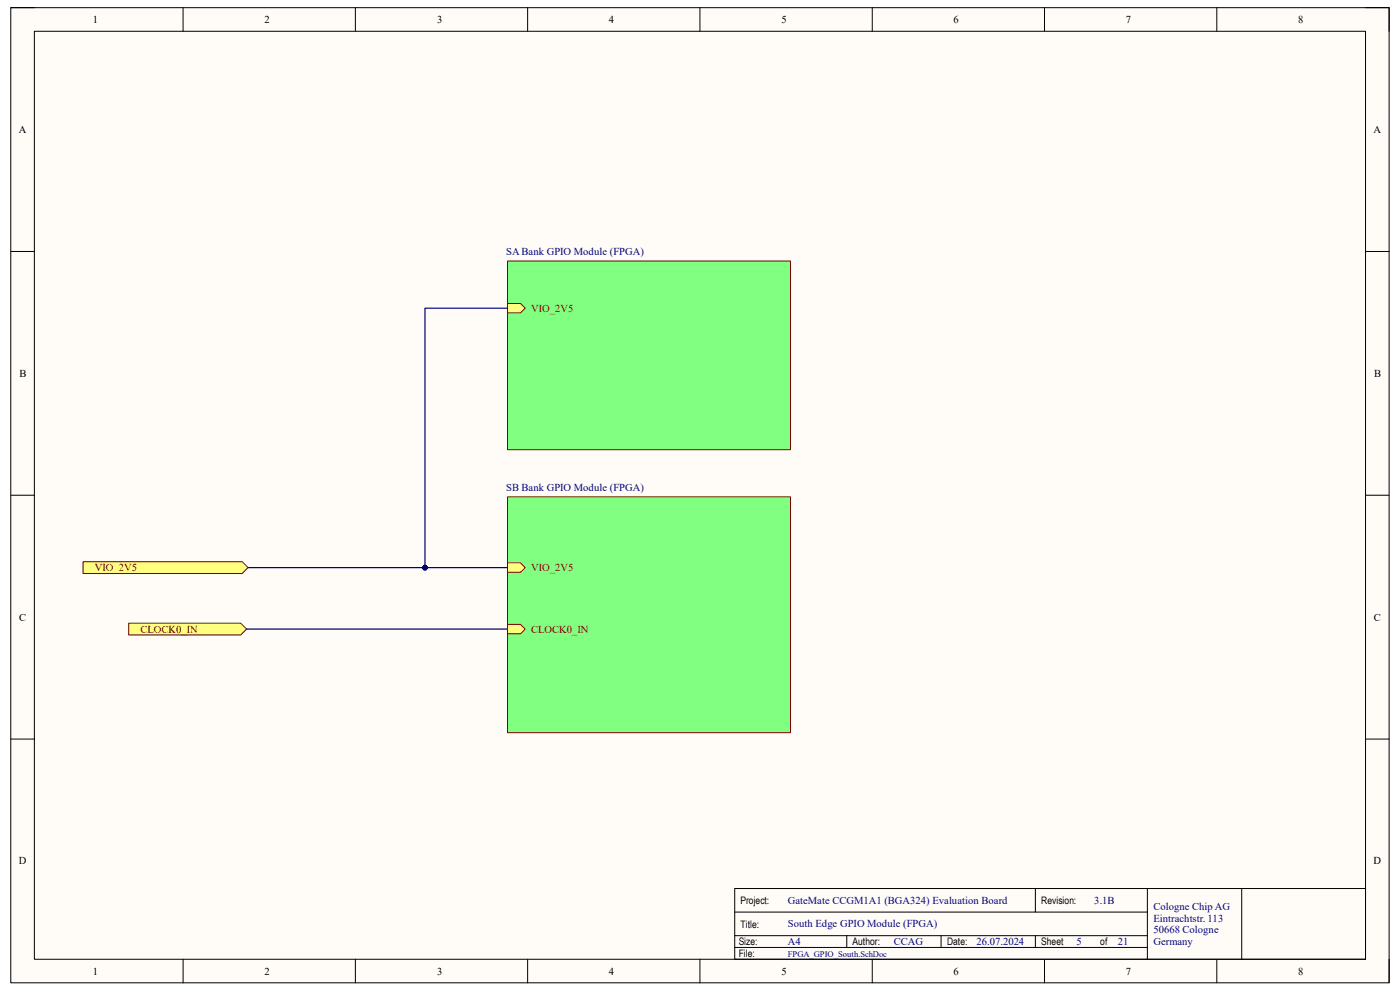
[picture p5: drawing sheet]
<svg xmlns="http://www.w3.org/2000/svg" width="297mm" height="210mm" viewBox="0 0 297 210" stroke-linecap="round" stroke-linejoin="round" font-family="sans-serif">
<path d="M2.3 1.6h292.4v206.9h-292.4z" fill-rule="evenodd" fill="#fffcf8"/>
<path d="M2.3 1.6h292.4v206.9h-292.4z" fill="none" stroke="#000" stroke-width=".21"/>
<path d="M7.3 6.6h282.4v196.9h-282.4z" fill-rule="evenodd" fill="#fffcf8"/>
<g fill="none" stroke="#000" stroke-width=".21">
<path d="M2.3 1.6h5M7.3 6.6h282.4v196.9h-282.4zM38.8 1.6v5M75.4 1.6v5M111.9 1.6v5M148.5 1.6v5M185 1.6v5M221.6 1.6v5M258.1 1.6v5M289.7 1.6h5v5M2.3 53.3h5M289.7 53.4h5"/>
<path d="M2.3 105.1h5M289.7 105.1h5M2.3 156.8h5M289.7 156.8h5M155.9 188.5h133.8v15h-133.8zM155.9 198.5h87.5M155.9 193.5h87.5M179.6 198.5v2.5M199.6 198.5v2.5M219.7 188.5v5M219.7 198.5v2.5M243.4 188.5v15"/>
<path d="M263.4 188.5v15M38.8 203.5v5M75.4 203.5v5M111.9 203.5v5M148.5 203.5v5M155.9 201h87.5M185 203.5v5M221.6 203.5v5M258.1 203.5v5M294.7 203.5v5"/>
</g>
<path d="M107.7 105.4h60v50h-60z" fill-rule="evenodd" fill="#80ff80"/>
<path d="M107.7 105.4h60v50h-60z" fill="none" stroke="#800000" stroke-width=".21"/>
<path d="M107.7 119.4h2.7l1 1-1 1h-2.7z" fill-rule="evenodd" fill="#ffff80"/>
<path d="M107.7 119.4h2.7l1 1-1 1h-2.7z" fill="none" stroke="#800000" stroke-width=".21"/>
<path d="M107.7 132.5h2.7l1 1-1 1h-2.7z" fill-rule="evenodd" fill="#ffff80"/>
<path d="M107.7 132.5h2.7l1 1-1 1h-2.7z" fill="none" stroke="#800000" stroke-width=".21"/>
<path d="M17.6 119.2h33.8l1.2 1.2-1.2 1.3h-33.8z" fill-rule="evenodd" fill="#ffff80"/>
<path d="M17.6 119.2h33.8l1.2 1.2-1.2 1.3h-33.8z" fill="none" stroke="#800000" stroke-width=".21"/>
<path d="M107.7 55.4h60v40h-60z" fill-rule="evenodd" fill="#80ff80"/>
<path d="M107.7 55.4h60v40h-60z" fill="none" stroke="#800000" stroke-width=".21"/>
<path d="M107.7 64.4h2.7l1 1-1 1h-2.7z" fill-rule="evenodd" fill="#ffff80"/>
<path d="M107.7 64.4h2.7l1 1-1 1h-2.7z" fill="none" stroke="#800000" stroke-width=".21"/>
<path d="M52.6 120.4h55.1" fill="none" stroke="#000080" stroke-width=".25"/>
<circle cx="90.2" cy="120.4" r=".5" fill="#000080"/>
<circle cx="90.2" cy="120.4" r=".5" fill="none" stroke="#000080" stroke-width=".21"/>
<path d="M107.7 65.4h-17.5v55" fill="none" stroke="#000080" stroke-width=".25"/>
<circle cx="90.2" cy="120.4" r=".5" fill="#000080"/>
<circle cx="90.2" cy="120.4" r=".5" fill="none" stroke="#000080" stroke-width=".21"/>
<path d="M27.3 132.2h23.8l1.2 1.3-1.2 1.2h-23.8z" fill-rule="evenodd" fill="#ffff80"/>
<path d="M27.3 132.2h23.8l1.2 1.3-1.2 1.2h-23.8z" fill="none" stroke="#800000" stroke-width=".21"/>
<path d="M52.3 133.5h55.4" fill="none" stroke="#000080" stroke-width=".25"/>
<g font-size="2.2">
<text x="19.7" y="4.9">1</text>
<text x="56.1" y="4.9">2</text>
<text x="92.7" y="4.9">3</text>
<text x="129.2" y="4.9">4</text>
<text x="165.8" y="4.9">5</text>
<text x="202.3" y="4.9">6</text>
<text x="238.8" y="4.9">7</text>
<text x="275.4" y="4.9">8</text>
<text x="4" y="28.2">A</text>
<text x="291.4" y="28.2">A</text>
<text x="4.1" y="80">B</text>
<text x="291.5" y="80">B</text>
<text x="4.1" y="131.7">C</text>
<text x="291.5" y="131.7">C</text>
<text x="4" y="183.4">D</text>
<text x="291.4" y="183.4">D</text>
<text x="157.1" y="191.8">Project:</text>
<text x="220.9" y="191.8">Revision:</text>
<text x="157.1" y="196.8">Title:</text>
<text x="156.7" y="203">File:</text>
<text x="156.7" y="200.6">Size:</text>
<text x="180.9" y="200.5">Author:</text>
<text x="200.9" y="200.5">Date:</text>
<text x="220.9" y="200.5">Sheet</text>
<text x="233.4" y="200.5">of</text>
<text x="19.7" y="206.8">1</text>
<text x="56.1" y="206.8">2</text>
<text x="92.7" y="206.8">3</text>
<text x="129.2" y="206.8">4</text>
<text x="165.8" y="206.8">5</text>
<text x="202.3" y="206.8">6</text>
<text x="238.8" y="206.8">7</text>
<text x="275.4" y="206.8">8</text>
</g>
<g font-size="2.2" fill="#000080">
<text x="107.4" y="54.1">SA Bank GPIO Module (FPGA)</text>
<text x="107.4" y="104.2">SB Bank GPIO Module (FPGA)</text>
<text x="167.1" y="191.7">GateMate CCGM1A1 (BGA324) Evaluation Board</text>
<text x="232.2" y="191.7">3.1B</text>
<text x="167.1" y="196.7">South Edge GPIO Module (FPGA)</text>
<text x="244.7" y="193">Cologne Chip AG</text>
<text x="244.7" y="195.5">Eintrachtstr. 113</text>
<text x="244.7" y="198">50668 Cologne</text>
<text x="167.1" y="200.5">A4</text>
<text x="189.7" y="200.5">CCAG</text>
<text x="207.1" y="200.5">26.07.2024</text>
<text x="228.4" y="200.5">5</text>
<text x="237.2" y="200.5">21</text>
<text x="244.7" y="200.5">Germany</text>
</g>
<g font-size="2.2" fill="#800000">
<text x="112.7" y="66.1">VIO_2V5</text>
<text x="20.1" y="121.2">VIO_2V5</text>
<text x="112.7" y="121.2">VIO_2V5</text>
<text x="29.8" y="134.2">CLOCK0_IN</text>
<text x="112.7" y="134.2">CLOCK0_IN</text>
</g>
<text font-size="1.8" fill="#000080" x="167.1" y="203.1">FPGA_GPIO_South.SchDoc</text>
</svg>
